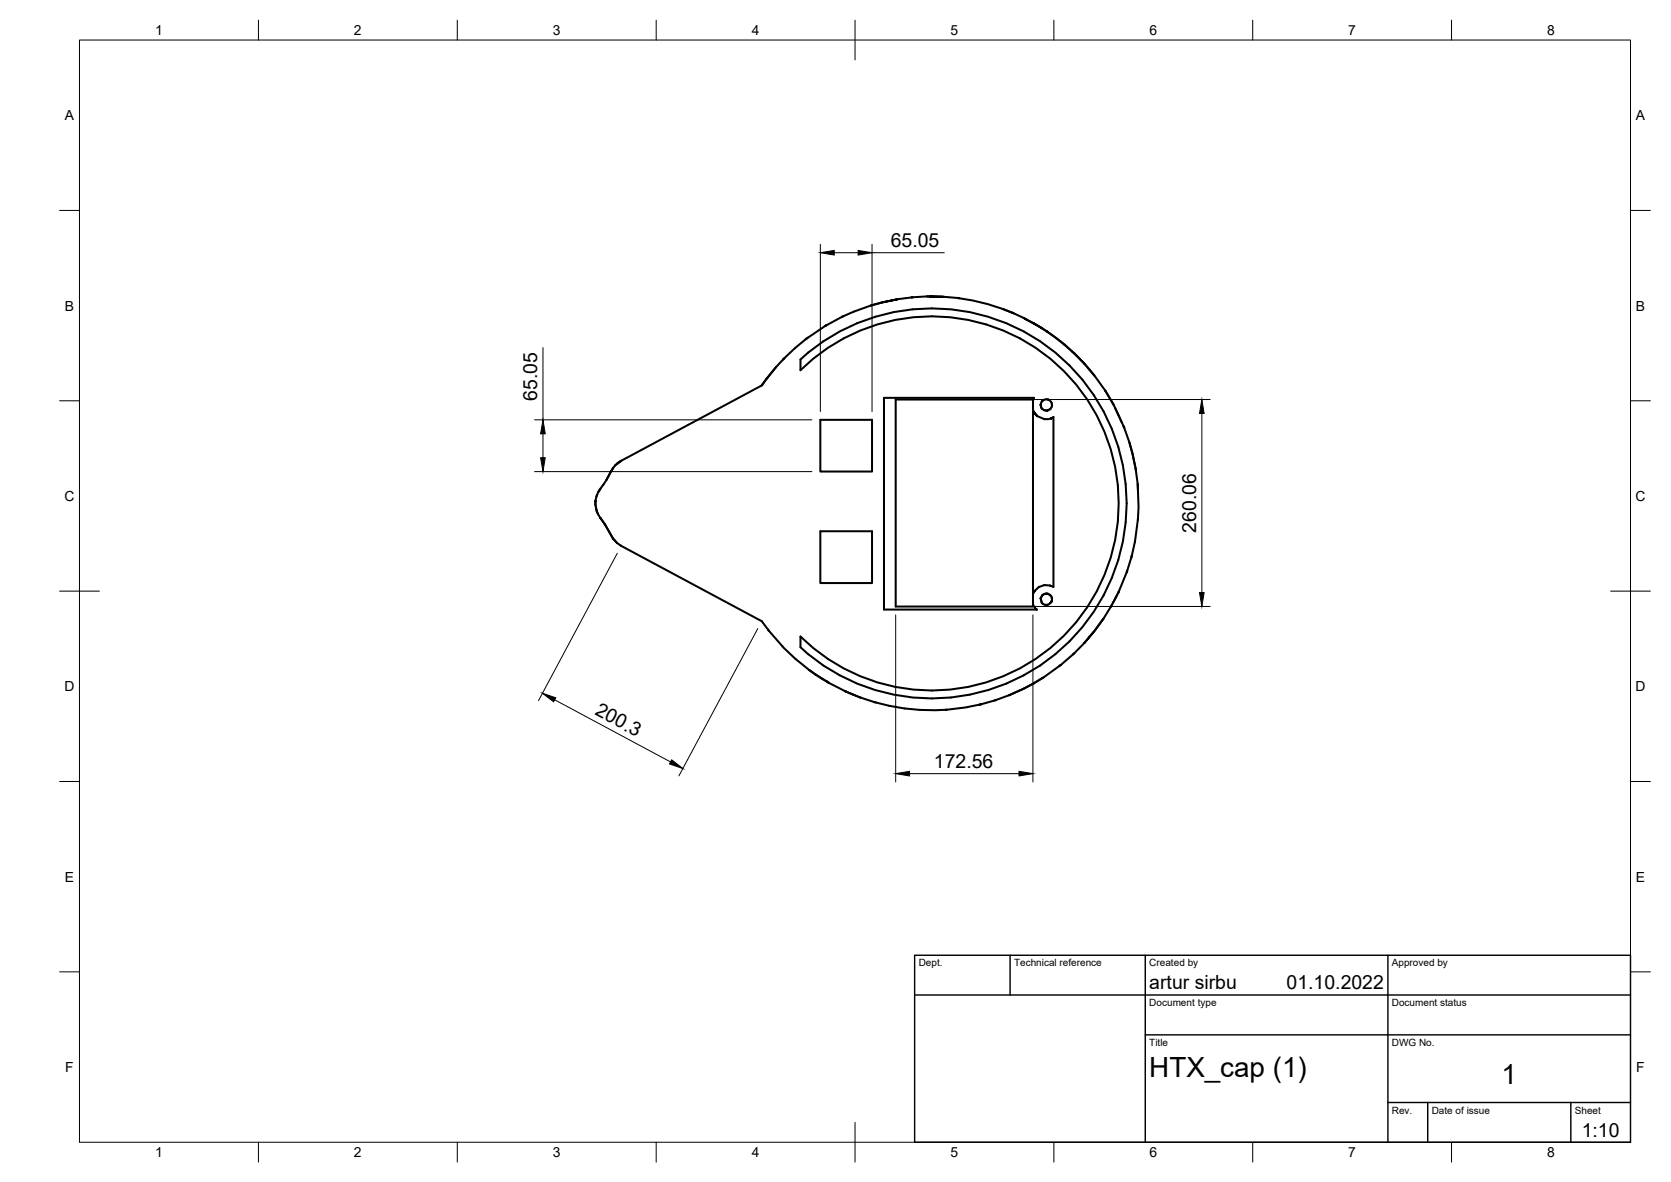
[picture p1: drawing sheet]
<svg xmlns="http://www.w3.org/2000/svg" width="420mm" height="297mm" viewBox="0 0 420 297" stroke-linecap="round" stroke-linejoin="round" font-family="sans-serif">
<!-- layer: Visible -->
<g fill="none" stroke="#000" stroke-width=".51">
<path d="M211.7 79.6l-3.8 2.1M212 79.5l-.3 .1M221.8 76l3.7-.8zM221.8 76l-2.9 .8M221.8 76l-2.9 .8-4.1 1.5-3.1 1.3M225.5 75.2h.2l-.5 .1M229.2 74.7l-3.5 .5M233 74.5l4.2 .1-4.2-.1-3.8 .2h.3M237.2 74.6l4 .4-.5-.1M241.2 75a51.6 51.6 0 0 1 13.6 3.7M252.1 77.6l2.7 1.1M254.5 78.6l.5 .2"/>
<path d="M254.8 78.7l2.6 1.2M191.5 96.9l-35.3 18.9M192.7 95.2l-1.2 1.7M192.9 95l-.2 .2M195.1 92.3l-2.3 2.9M195.1 92.3h.1M197.3 89.9l-2.2 2.4M201.3 90.3a49 49 0 0 1 68.2 2.1 49 49 0 0 1 0 68.2 49 49 0 0 1-68.2 2.1v-2.7a47 47 0 0 0 66.3-.3 47 47 0 0 0 0-66.4 47 47 0 0 0-66.3-.3zM202.9 85l-.4 .3M207.5 81.9l-4.6 3.1-3.1 2.5-2.8 2.7M207.5 81.9l.4-.2zM259.9 81.2l-2.5-1.3 3 1.7"/>
<path d="M261.6 82.2l-1.7-1 2 1.3M261.9 82.5l-.3-.3 1.6 1.1M261.9 82.5l1.5 .9M263.2 83.3l.2 .1M263.2 83.3l2.4 1.6M263.4 83.4l2.2 1.5M265.6 84.9l2.2 1.8M265.6 84.9l2 1.7M267.8 86.7l-.2-.1 2.6 2.3M267.8 86.7l2.2 2M270 88.7l2.7 2.7zM272.7 91.4l2.4 2.9 2.8 3.9"/>
<path d="M272.7 91.4l2.4 2.9M277.9 98.2l2.1 3.5zM153.6 118.5l-1.1 2.1M154.1 117.7l-.5 .8 .5-.7M154.2 117.6l-.1 .1M154.2 117.6l-.1 .2v-.1M154.7 116.9l-.5 .7M155.2 116.5l-.5 .4M156.1 115.8l-1.4 1.1M156.2 115.8l-1 .7 .9-.6M156.2 115.8h-.1M206.3 105.5h13v13h-13z"/>
<path d="M259.7 102.9v-2.5h-34.5v52h34.5v-.5M259.7 100.7l.3-.7h-37.7v53.2h38.4M259.7 102.9v46.4M259.7 102.9l.2 .4M259.9 103.3l.4 .8zM260.2 103.9l.3 .4-.2-.2M260.4 104.1l.2 .3M260.5 104.3l.3 .3zM260.8 104.6l1.7 .7M261.6 101.7l.3 .8M261.9 102.5a1.61 1.61 0 0 0 1.4 .7h.1M261.9 100.9l.5-.4-.4 .4-.4 .8 .3 .8"/>
<path d="M262.5 105.3h.3zM263.5 100.4a1.44 1.44 0 0 1 1 1.4 1.44 1.44 0 0 1-1.1 1.4M263.5 100.4l.3 .1M263.5 100.4l-1.1 .1M264.1 102.8l-.7 .4M264.2 105.2l.2-.1zM264.2 105.2l-1.4 .1M264.4 105.1l.5-.3v42.7l-.9-.3M264.5 101.3v.6M280 101.7l2.5 5.4M280.4 102.5l1.6 3.6M282.5 107.1l.2 .4"/>
<path d="M282.7 107.5l1.3 3.7 .8 3M284 111.2l1.6 6.7M284.8 114.3l.8 3.6M285.6 117.9l.5 3.8M149.7 126.8l.7 2.4M149.7 126v.9M149.7 126v-.1v.9M149.8 125.7l-.1 .3M149.8 125.7l-.1 .2M149.8 127.3l.2 1M150.1 128.5l.3 .7M150.2 124.3l-.2 .5"/>
<path d="M150.4 129.2l.5 .9M150.9 130.1l1.1 1.5 2.1 3.7M150.9 130.1l1.1 1.6M151 122.8l-.5 .8M152.2 131.9l1.9 3.3M152.5 120.6a14.8 14.8 0 0 0-2.6 4.4l-.1 .7M154.1 135.3h.1M154.2 135.4l1 1.1M154.2 135.5l1 1M155.2 136.5l1 .7 35.3 18.9 1.6 2.1M206.3 133.5h13v13h-13zM284.6 139.6l-.1 .5"/>
<path d="M285.3 136.2l.1-.3-.9 4.2M286.1 121.7a52.3 52.3 0 0 1-.7 14.2M286.1 121.7v1.2M193.1 158.2a50.6 50.6 0 0 0 10.3 10.1M193.1 158.2l.2 .3M259.7 149.3v2.6l.5 .9M260.1 148.6l.1-.1-.5 .8M260.2 152.8l.5 .4M261.7 150.4l.2 1.1M261.9 151.5l.9 .5h.7h-.6M262.1 149.5l-.4 .8M262.6 147.1a3.5 3.5 0 0 0-2.4 1.4"/>
<path d="M262.7 147l-.1 .1 1.6 .1M263 149.2h.5h-.8l-.6 .3-.4 .8 .3 1.2M263.5 149.2a1.43 1.43 0 0 1 .9 2M263.9 151.8l-.4 .2M264.4 151.2l-.5 .6 .5-.6M264.4 151.2h.1M264.5 150.1v.6M264.5 150.7l-.1 .5M277.4 155.5l-2.3 3.2-2.5 3 2.4-2.9M277.4 155.5l-2.3 3.2M279.5 152.1l-2.1 3.4M280.9 149.4l-1.2 2.3"/>
<path d="M281.2 149l-1.8 3.2M281.3 148.7l-.1 .3M283.3 143.8l-2 4.9M283.4 143.5l-.1 .3zM284.5 140.1l-1.1 3.4M203.4 168.3l1.7 1.3M203.4 168.3l1.5 1.1M205.1 169.6l-.2-.2 3.5 2.2M205.1 169.6l1.7 1M206.3 170.3l1.5 .9M207.8 171.2l4.6 2.4M207.8 171.2l.7 .4"/>
<path d="M212.9 173.9l-.5-.3 3.9 1.7 3.9 1.2M213.2 174l2.5 1M216.1 175.2l.3 .1M219.9 176.5a52.2 52.2 0 0 0 18.2 1.9h-.4M246.2 177.1l.5-.1-3.9 .8-4.7 .6M250.4 175.9l-.3 .1M253.7 174.7l-3.3 1.2-3.7 1.1M257.4 173.1l-3.7 1.6M259.7 171.9l.2-.2-2.5 1.4M259.7 171.9l-2.3 1.2M262.4 170.2l-2.7 1.7M266.3 167.4l-3.9 2.8-2.5 1.5"/>
<path d="M266.7 167.1l-.4 .3M270.1 164.2l-.2 .2M272.6 161.7l-2.5 2.5-3.4 2.9"/>
</g>
<!-- layer: Border -->
<g fill="none" stroke="#000" stroke-width=".25">
<path d="M20 10.1h390v276.9h-390zM65 5.1v5M115 5.1v5M165 5.1v5M215 5.1v10M265 5.1v5M315 5.1v5M365 5.1v5M15 52.9h5M410 52.9h5M15 100.7h5M410 100.7h5"/>
<path d="M15 148.6h10M405 148.6h10M15 196.4h5M410 196.4h5M15 244.2h5M410 244.2h5M65 287v5M115 287v5M165 287v5M215 282.1v9.9M265 287v5M315 287v5"/>
<path d="M365 287v5"/>
</g>
<!-- layer: TitleBlock -->
<path d="M230 240.1h180v46.9h-180zM230 250h180M254 240.1v9.9M288 240.1v46.9M349 240.1v46.9M288 260.1h122M349 277.1h61M359 277.1v9.9M395 277.1v9.9" fill="none" stroke="#000" stroke-width=".36"/>
<!-- layer: Dimensions -->
<g fill="none" stroke="#000" stroke-width=".25">
<path d="M206.3 61.4v42M209.8 63.5h6M219.3 61.4v42M219.3 63.5h18.1M136.5 87.4v18.1M134.4 118.5h69.8M134.4 105.5h69.8M136.5 109v6M227.3 100.4h77M302.2 103.9v45M155.2 139l-19.8 37.1M190.5 158l-19.8 37"/>
<path d="M225.2 154.5v42M227.3 152.4h77M259.7 154.5v42M139.5 175.9l29.1 15.6M228.7 194.4h27.5"/>
</g>
<path d="M206.3 63.5l3.5-.6v1.2zM215.8 62.9l3.5 .6-3.5 .6zM135.9 115h1.2l-.6 3.5zM136.5 105.5l.6 3.5h-1.2zM302.2 100.4l.6 3.5h-1.2zM301.6 148.9h1.2l-.6 3.5zM136.4 174.2l3.3 1.2-.5 1zM168.9 191l2.8 2.1-3.4-1.1zM225.2 194.4l3.5-.6v1.2zM256.2 193.8l3.5 .6-3.5 .6z" fill="#000" stroke="#000" stroke-width=".25"/>
<g font-size="7">
<text x="289" y="270.6">HTX_cap (1)</text>
<text x="377.5" y="272.3">1</text>
</g>
<g font-size="4.9">
<text x="224" y="62">65.05</text>
<text x="135.1" y="100.8" transform="rotate(-90 135.1 100.8)">65.05</text>
<text x="300.7" y="133.8" transform="rotate(-90 300.7 133.8)">260.06</text>
<text x="149.4" y="179.5" transform="rotate(28 149.4 179.5)">200.3</text>
<text x="234.8" y="193">172.56</text>
<text x="289" y="248.5">artur sirbu</text>
<text x="323.5" y="248.5">01.10.2022</text>
<text x="397.7" y="285.7">1:10</text>
</g>
<g font-size="3.5">
<text x="39" y="8.8">1</text>
<text x="89" y="8.8">2</text>
<text x="139" y="8.8">3</text>
<text x="189" y="8.8">4</text>
<text x="239" y="8.8">5</text>
<text x="289" y="8.8">6</text>
<text x="339" y="8.8">7</text>
<text x="389" y="8.8">8</text>
<text x="16.3" y="30.2">A</text>
<text x="411.3" y="30.2">A</text>
<text x="16.3" y="78">B</text>
<text x="411.3" y="78">B</text>
<text x="16.2" y="125.9">C</text>
<text x="411.2" y="125.9">C</text>
<text x="16.2" y="173.7">D</text>
<text x="411.2" y="173.7">D</text>
<text x="16.3" y="221.6">E</text>
<text x="411.3" y="221.6">E</text>
<text x="16.4" y="269.4">F</text>
<text x="411.4" y="269.4">F</text>
<text x="39" y="290.8">1</text>
<text x="89" y="290.8">2</text>
<text x="139" y="290.8">3</text>
<text x="189" y="290.8">4</text>
<text x="239" y="290.8">5</text>
<text x="289" y="290.8">6</text>
<text x="339" y="290.8">7</text>
<text x="389" y="290.8">8</text>
</g>
<g font-size="2.5">
<text x="231" y="242.9">Dept.</text>
<text x="255" y="242.9">Technical reference</text>
<text x="289" y="242.9">Created by</text>
<text x="350" y="242.9">Approved by</text>
<text x="289" y="252.8">Document type</text>
<text x="350" y="252.8">Document status</text>
<text x="289" y="262.9">Title</text>
<text x="350" y="262.9">DWG No.</text>
<text x="350" y="279.9">Rev.</text>
<text x="360" y="279.9">Date of issue</text>
<text x="396" y="279.9">Sheet</text>
</g>
</svg>
